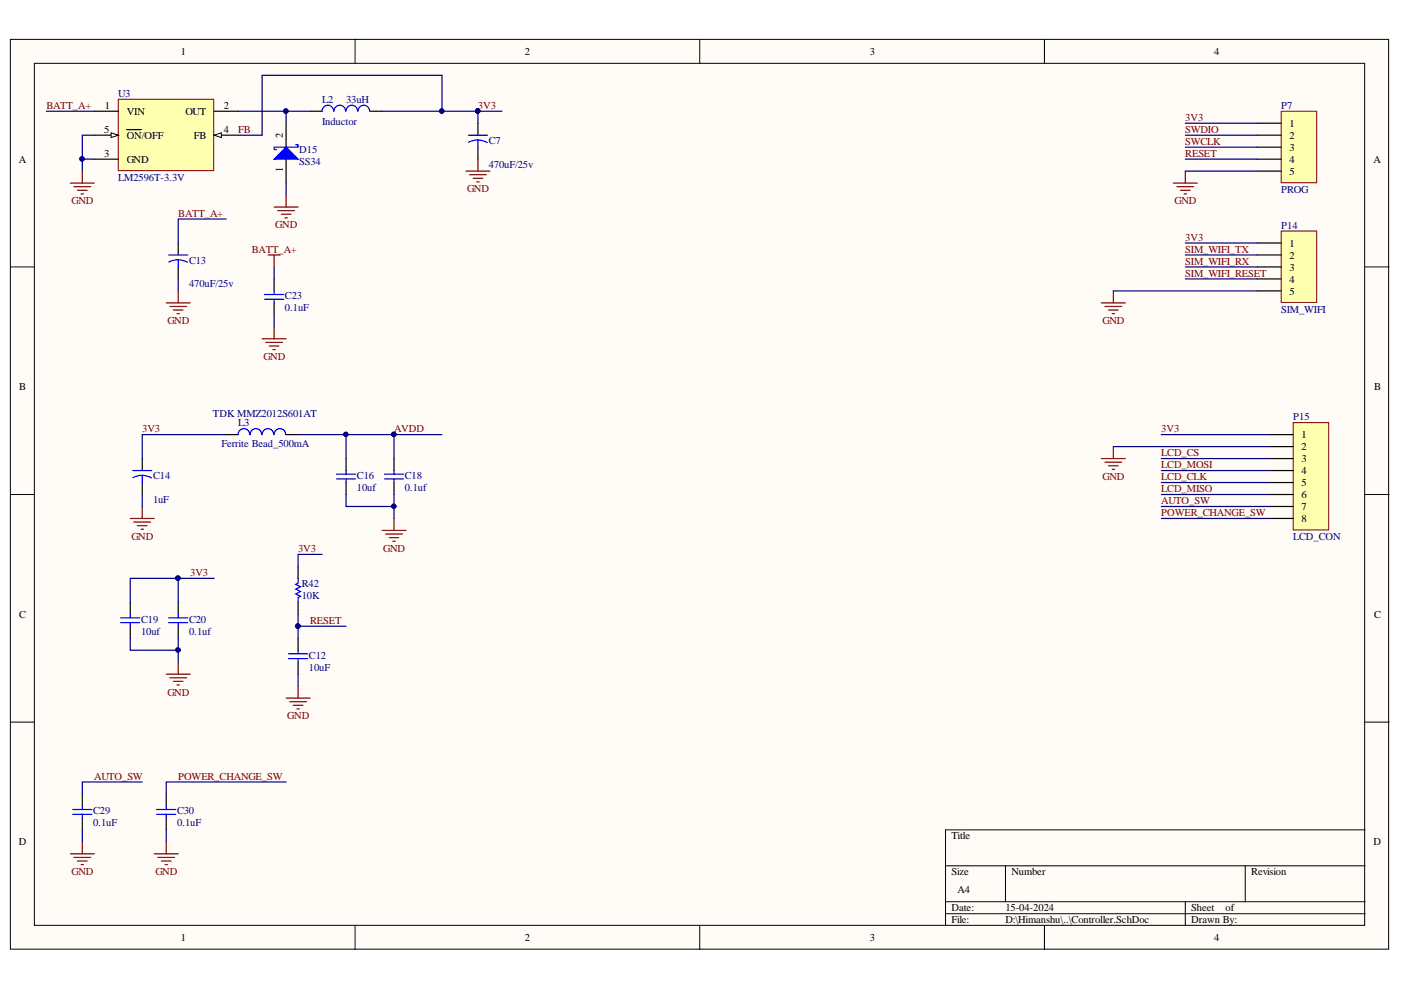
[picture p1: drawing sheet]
<svg xmlns="http://www.w3.org/2000/svg" width="297mm" height="210mm" viewBox="0 0 297 210" stroke-linecap="round" stroke-linejoin="round" font-family="sans-serif">
<g fill="#fffcf8" stroke="#000" stroke-width=".21">
<path d="M2.2 8.3h292.2v192.9h-292.2z"/>
<path d="M7.3 13.4h282v182.8h-282z"/>
</g>
<g fill="none" stroke="#000" stroke-width=".21">
<path d="M75.3 8.3v5.1M148.4 8.3v5.1M221.4 8.3v5.1M2.2 56.6h5.1M289.4 56.6h5.1M2.2 104.8h5.1M289.4 104.8h5.1M2.2 153.1h5.1M289.4 153.1h5.1M289.4 176h-88.9v20.3M75.3 196.3v5M148.4 196.3v5"/>
<path d="M200.5 183.6h88.9M200.5 191.2h88.9M200.5 193.7h88.9M213.2 183.6v7.6M221.4 196.3v5M251.3 191.2v5.1M264 183.6v7.6"/>
</g>
<g fill="none" stroke="#000" stroke-width=".25">
<path d="M48 92.2h2.5M60.7 92.2h2.5M73.4 97.2v2.6M83.5 97.2v2.6M73.4 102.3v2.5M83.5 102.3v2.5M27.6 127.7v2.5M27.6 132.8v2.5M37.8 127.7v2.5M37.8 132.8v2.5M63.2 120.1v2.5M63.2 127.7v2.5"/>
<path d="M63.2 135.3v2.6M63.2 140.4v2.5"/>
</g>
<g fill="none" stroke="#00f" stroke-width=".25">
<path d="M52.9 92.1a1.23 1.23 0 0 0-1.2-1.2 1.23 1.23 0 0 0-1.2 1.3M55.5 92.1a1.22 1.22 0 0 0-1.2-1.2 1.22 1.22 0 0 0-1.3 1.3M58 92.1a1.22 1.22 0 0 0-1.2-1.2 1.22 1.22 0 0 0-1.2 1.3M60.6 92.1a1.22 1.22 0 0 0-1.3-1.2 1.22 1.22 0 0 0-1.2 1.3M73.4 99.8v.7M83.5 99.8v.7M71.3 100.5h4.1M71.3 101.5h4.1M73.4 101.5v.8M81.5 100.5h4.1M81.5 101.5h4.1M83.5 101.5v.8"/>
<path d="M25.6 131h4.1M25.6 132h4.1M27.6 130.2v.8M27.6 132v.8M35.8 131h4M35.8 132h4M37.8 130.2v.8M37.8 132v.8M61.2 138.6h4M61.2 139.6h4M63.2 122.6v1l-.5 .3 1 .5-1 .5 1 .5-1 .5 1 .5-.5 .3v1M63.2 137.9v.7"/>
<path d="M63.2 139.6v.8"/>
</g>
<circle cx="83.5" cy="92.1" r=".46" fill="#000080" stroke="#000080" stroke-width=".21"/>
<g fill="none" stroke="#800000" stroke-width=".25">
<path d="M81 112.5h5.1M81.8 113.2h3.5M82.5 114h2.1M83.3 114.8h.5M83.5 109.9v2.6M35.2 142.9h5.1M36 143.7h3.6M36.8 144.5h2M37.5 145.2h.5M37.8 140.4v2.5M60.7 148h5M61.4 148.8h3.6"/>
<path d="M62.2 149.5h2M63 150.3h.5M63.2 145.5v2.5"/>
</g>
<path d="M25.1 21h20.2v15.2h-20.2z" fill="#ffffb0" stroke="#800000" stroke-width=".21"/>
<path d="M45.4 28.7h5.1" fill="none" stroke="#000" stroke-width=".25"/>
<path d="M45.4 28.7l1.5-.5v1z" fill="#fffcf8"/>
<path d="M45.4 28.7l1.5-.5v1z" fill="none" stroke="#000" stroke-width=".21"/>
<path d="M20 23.6h5.1M20 28.7h5.1" fill="none" stroke="#000" stroke-width=".25"/>
<path d="M23.6 28.2l1.5 .5-1.5 .5z" fill="#fffcf8"/>
<path d="M23.6 28.2l1.5 .5-1.5 .5z" fill="none" stroke="#000" stroke-width=".21"/>
<path d="M20 33.7h5.1M26.9 27.5h1.5M28.5 27.5h1.5M45.4 23.6h5.1M60.7 26.1v5.1M60.7 33.7v5.1" fill="none" stroke="#000" stroke-width=".25"/>
<path d="M58.1 33.7l2.6-2.5 2.5 2.5z" fill="#00f"/>
<g fill="none" stroke="#00f" stroke-width=".25">
<path d="M58.1 33.7l2.6-2.5 2.5 2.5zM62.7 30.7h.5v.5h-5.1v.5h.5M70.7 23.6a1.22 1.22 0 0 0-1.2-1.3 1.22 1.22 0 0 0-1.2 1.3M73.3 23.6a1.23 1.23 0 0 0-1.3-1.3 1.23 1.23 0 0 0-1.2 1.3M75.8 23.6a1.22 1.22 0 0 0-1.2-1.3 1.22 1.22 0 0 0-1.2 1.3M78.4 23.6a1.22 1.22 0 0 0-1.3-1.3 1.22 1.22 0 0 0-1.2 1.3M99.3 28.7h4.1M101.3 29.7l1.2 .2 .8 .3M101.3 29.7l-.8 .1-1.2 .4M101.3 29.7v1.5M35.8 54.1h4M37.8 55.1l.8 .1 1.1 .4"/>
<path d="M37.8 55.1l-1.2 .1-.8 .4M37.8 55.1v1.5M28.1 99.8h4.1M30.2 100.8l1.2 .2 .7 .3M30.2 100.8l-.9 .1-1.1 .4M30.2 100.8v1.5M15.4 172.7h4.1M15.4 171.6h4.1M17.5 170.9v.7M17.5 172.7v.7M33.2 172.7h4.1M33.2 171.6h4.1"/>
<path d="M35.2 170.9v.7M35.2 172.7v.7"/>
</g>
<path d="M65.7 23.6h2.6M78.5 23.6h2.5M101.3 26.1v2.6M101.3 31.2v2.5M37.8 51.5v2.6M37.8 56.6v2.5M30.2 97.2v2.6M30.2 102.3v2.5M17.5 168.3v2.6M17.5 173.4v2.6M35.2 168.3v2.6M35.2 173.4v2.6" fill="none" stroke="#000" stroke-width=".25"/>
<g fill="none" stroke="#800000" stroke-width=".25">
<path d="M14.9 38.8h5.1M15.7 39.6h3.5M17.5 36.3v2.5M98.8 36.3h5.1M99.6 37h3.5M100.3 37.8h2.1M101.1 38.6h.5M101.3 33.7v2.6M16.4 40.3h2.1M17.2 41.1h.5M58.1 43.9h5.1M58.9 44.7h3.5"/>
<path d="M59.6 45.4h2.1M60.4 46.2h.5M60.7 41.4v2.5M35.2 64.2h5.1M36 65h3.6M36.8 65.7h2M37.5 66.5h.5M37.8 61.7v2.5M27.6 109.9h5.1M28.4 110.7h3.5M29.1 111.5h2.1M29.9 112.2h.5"/>
<path d="M30.2 107.4v2.5M17.5 178.5v2.5M35.2 178.5v2.5M14.9 181h5.1M15.7 181.8h3.5M16.4 182.6h2.1M17.2 183.3h.5M32.7 181h5.1M33.5 181.8h3.5M34.2 182.6h2.1M35 183.3h.5"/>
</g>
<path d="M271.6 23.6h7.6v15.1h-7.6z" fill="#ffffb0" stroke="#800000" stroke-width=".21"/>
<path d="M266.6 26.1h5M266.6 28.7h5M266.6 31.2h5M266.6 33.7h5M266.6 36.3h5" fill="none" stroke="#000" stroke-width=".25"/>
<path d="M248.8 38.8h5M249.5 39.6h3.6M251.3 36.3v2.5M250.3 40.3h2M251.1 41.1h.5" fill="none" stroke="#800000" stroke-width=".25"/>
<path d="M271.6 49h7.6v15.1h-7.6z" fill="#ffffb0" stroke="#800000" stroke-width=".21"/>
<path d="M266.6 51.5h5M266.6 54.1h5M266.6 56.6h5M266.6 59.1h5M266.6 61.7h5" fill="none" stroke="#000" stroke-width=".25"/>
<path d="M233.5 64.2h5.1M234.3 65h3.5M235 65.7h2.1M235.8 66.5h.5M236.1 61.7v2.5" fill="none" stroke="#800000" stroke-width=".25"/>
<path d="M274.2 89.6h7.5v22.8h-7.5z" fill="#ffffb0" stroke="#800000" stroke-width=".21"/>
<path d="M58.1 59.1v2.6M58.1 64.2v2.6M269.1 92.2h5.1M269.1 94.7h5.1M269.1 97.2h5.1M269.1 99.8h5.1M269.1 102.3h5.1M269.1 104.8h5.1M269.1 107.4h5.1M269.1 109.9h5.1" fill="none" stroke="#000" stroke-width=".25"/>
<path d="M56.9 54.1h2.5M58.1 54.1v2.5M55.6 71.8h5.1M56.3 72.6h3.6M57.1 73.4h2M57.9 74.1h.5M58.1 69.3v2.5M233.5 97.2h5.1M234.3 98h3.5M235 98.8h2.1M235.8 99.5h.5M236.1 94.7v2.5" fill="none" stroke="#800000" stroke-width=".25"/>
<g fill="#000080" stroke="#000080" stroke-width=".21">
<circle cx="101.3" cy="23.5" r=".47"/>
<circle cx="83.5" cy="92.1" r=".46"/>
<circle cx="83.5" cy="107.3" r=".46"/>
<circle cx="73.3" cy="92.1" r=".46"/>
<circle cx="37.7" cy="122.6" r=".46"/>
<circle cx="37.7" cy="137.8" r=".46"/>
<circle cx="63.1" cy="132.7" r=".46"/>
<circle cx="17.4" cy="33.7" r=".46"/>
<circle cx="60.6" cy="23.5" r=".47"/>
<circle cx="93.7" cy="23.5" r=".46"/>
</g>
<g fill="none" stroke="#000080" stroke-width=".25">
<path d="M9.8 23.6h10.2M20 33.7h-2.5v2.6M20 28.7h-2.5v5M50.5 23.6h10.2v2.5M60.7 23.6h5M60.7 38.8v2.6M81 23.6h20.3v2.5M93.7 23.6v-7.6h-38.1v12.7h-5.1M101.3 23.6h5.1M251.3 26.1h15.3M251.3 28.7h15.3M251.3 31.2h15.3"/>
<path d="M251.3 33.7h15.3M251.3 36.3h15.3M37.8 59.1v2.6M48 46.4h-10.2v5.1M58.1 56.6v2.5M251.3 51.5h15.3M251.3 54.1h15.3M251.3 56.6h15.3M251.3 59.1h15.3M58.1 66.8v2.5M236.1 61.7h30.5M48 92.2h-17.8v5"/>
<path d="M63.2 92.2h10.2M83.5 92.2h-10.1v5M93.7 92.2h-10.2v5M236.1 94.7h33M246.2 92.2h22.9M246.2 97.2h22.9M246.2 99.8h22.9M30.2 104.8v2.6M68.3 117.5h-5.1v2.6M73.4 104.8v2.6h10.1M83.5 104.8v5.1M246.2 109.9h22.9"/>
<path d="M246.2 107.4h22.9M246.2 104.8h22.9M246.2 102.3h22.9M27.6 135.3v2.6h10.2M37.8 135.3v5.1M37.8 122.6h-10.2v5.1M37.8 122.6v5.1M37.8 122.6h7.6M63.2 130.2v5.1M63.2 132.8h10.2M63.2 142.9v2.6M17.5 176v2.5"/>
<path d="M30.2 165.8h-12.7v2.5M35.2 176v2.5M60.7 165.8h-25.5v2.5"/>
</g>
<path d="M56.1 63.5h4.1M56.1 62.4h4.1M58.1 61.7v.7M58.1 63.5v.7" fill="none" stroke="#00f" stroke-width=".25"/>
<g font-size="2.2">
<text x="38.3" y="11.7">1</text>
<text x="111.3" y="11.7">2</text>
<text x="184.5" y="11.7">3</text>
<text x="257.5" y="11.7">4</text>
<text x="22.2" y="23.1">1</text>
<text x="47.4" y="23.1">2</text>
<text x="22.1" y="28.2">5</text>
<text x="26.9" y="24.4">VIN</text>
<text x="26.9" y="29.5">ON/OFF</text>
<text x="39.3" y="24.4">OUT</text>
<text x="41.1" y="29.5">FB</text>
<text x="47.4" y="28.2">4</text>
<text x="59.9" y="29.2" transform="rotate(-90 59.9 29.2)">2</text>
<text x="273.4" y="26.9">1</text>
<text x="273.4" y="29.5">2</text>
<text x="4" y="34.5">A</text>
<text x="22.1" y="33.3">3</text>
<text x="26.9" y="34.5">GND</text>
<text x="273.4" y="32">3</text>
<text x="273.4" y="34.5">4</text>
<text x="291.2" y="34.5">A</text>
<text x="59.9" y="36.5" transform="rotate(-90 59.9 36.5)">1</text>
<text x="273.4" y="37.1">5</text>
<text x="273.4" y="52.3">1</text>
<text x="273.4" y="54.9">2</text>
<text x="273.4" y="57.4">3</text>
<text x="273.4" y="59.9">4</text>
<text x="273.4" y="62.5">5</text>
<text x="4.1" y="82.7">B</text>
<text x="291.3" y="82.7">B</text>
<text x="276" y="92.9">1</text>
<text x="276" y="95.5">2</text>
<text x="276" y="98">3</text>
<text x="276" y="100.6">4</text>
<text x="276" y="103.1">5</text>
<text x="276" y="105.6">6</text>
<text x="276" y="108.2">7</text>
<text x="276" y="110.7">8</text>
<text x="4.1" y="131">C</text>
<text x="291.3" y="131">C</text>
<text x="4" y="179.2">D</text>
<text x="201.7" y="177.9">Title</text>
<text x="291.2" y="179.2">D</text>
<text x="201.7" y="185.6">Size</text>
<text x="214.4" y="185.6">Number</text>
<text x="265.3" y="185.6">Revision</text>
<text x="203" y="189.4">A4</text>
<text x="201.7" y="193.2">Date:</text>
<text x="201.7" y="195.7">File:</text>
<text x="213.2" y="193.2">15-04-2024</text>
<text x="213.2" y="195.7">D:\Himanshu\..\Controller.SchDoc</text>
<text x="252.6" y="193.2">Sheet</text>
<text x="252.6" y="195.7">Drawn By:</text>
<text x="259.8" y="193.2">of</text>
<text x="38.3" y="199.6">1</text>
<text x="111.3" y="199.6">2</text>
<text x="184.5" y="199.6">3</text>
<text x="257.5" y="199.6">4</text>
</g>
<g font-size="2.2" fill="#800000">
<text x="9.8" y="23.1">BATT_A+</text>
<text x="101.3" y="23.1">3V3</text>
<text x="50.5" y="28.2">FB</text>
<text x="251.3" y="25.7">3V3</text>
<text x="251.3" y="28.2">SWDIO</text>
<text x="251.3" y="30.7">SWCLK</text>
<text x="251.3" y="33.3">RESET</text>
<text x="99" y="40.8">GND</text>
<text x="15.2" y="43.4">GND</text>
<text x="37.8" y="46">BATT_A+</text>
<text x="249" y="43.4">GND</text>
<text x="53.4" y="53.6">BATT_A+</text>
<text x="58.4" y="48.4">GND</text>
<text x="251.3" y="51">3V3</text>
<text x="251.3" y="53.6">SIM_WIFI_TX</text>
<text x="251.3" y="56.1">SIM_WIFI_RX</text>
<text x="251.3" y="58.7">SIM_WIFI_RESET</text>
<text x="35.5" y="68.7">GND</text>
<text x="233.8" y="68.7">GND</text>
<text x="55.8" y="76.4">GND</text>
<text x="30.2" y="91.7">3V3</text>
<text x="83.5" y="91.7">AVDD</text>
<text x="246.2" y="91.7">3V3</text>
<text x="233.8" y="101.8">GND</text>
<text x="246.2" y="101.8">LCD_CLK</text>
<text x="246.2" y="96.8">LCD_CS</text>
<text x="246.2" y="99.3">LCD_MOSI</text>
<text x="246.2" y="104.4">LCD_MISO</text>
<text x="246.2" y="106.9">AUTO_SW</text>
<text x="246.2" y="109.5">POWER_CHANGE_SW</text>
<text x="27.9" y="114.5">GND</text>
<text x="63.2" y="117.1">3V3</text>
<text x="81.3" y="117">GND</text>
<text x="40.3" y="122.2">3V3</text>
<text x="65.7" y="132.3">RESET</text>
<text x="35.5" y="147.5">GND</text>
<text x="60.9" y="152.5">GND</text>
<text x="20" y="165.3">AUTO_SW</text>
<text x="37.8" y="165.3">POWER_CHANGE_SW</text>
<text x="15.2" y="185.6">GND</text>
<text x="33" y="185.6">GND</text>
</g>
<g font-size="2.2" fill="#000080">
<text x="25.1" y="20.6">U3</text>
<text x="68.3" y="21.8">L2</text>
<text x="73.4" y="21.8">33uH</text>
<text x="271.6" y="23.1">P7</text>
<text x="68.3" y="26.4">Inductor</text>
<text x="63.5" y="32.5">D15</text>
<text x="63.5" y="35">SS34</text>
<text x="103.6" y="35.6">470uF/25v</text>
<text x="103.6" y="30.5">C7</text>
<text x="25.1" y="38.3">LM2596T-3.3V</text>
<text x="271.6" y="40.9">PROG</text>
<text x="271.6" y="48.5">P14</text>
<text x="40.1" y="55.9">C13</text>
<text x="40.1" y="61">470uF/25v</text>
<text x="60.4" y="63.5">C23</text>
<text x="60.4" y="66">0.1uF</text>
<text x="271.6" y="66.3">SIM_WIFI</text>
<text x="45.2" y="88.4">TDK MMZ2012S601AT</text>
<text x="274.2" y="89.1">P15</text>
<text x="46.9" y="94.7">Ferrite Bead_500mA</text>
<text x="50.5" y="90.4">L3</text>
<text x="32.4" y="101.6">C14</text>
<text x="75.7" y="101.6">C16</text>
<text x="85.8" y="101.6">C18</text>
<text x="32.4" y="106.7">1uF</text>
<text x="75.7" y="104.1">10uf</text>
<text x="85.8" y="104.1">0.1uf</text>
<text x="274.2" y="114.5">LCD_CON</text>
<text x="64" y="124.4">R42</text>
<text x="64" y="127">10K</text>
<text x="29.9" y="134.6">10uf</text>
<text x="29.9" y="132.1">C19</text>
<text x="40.1" y="134.6">0.1uf</text>
<text x="40.1" y="132.1">C20</text>
<text x="65.5" y="142.2">10uF</text>
<text x="65.5" y="139.7">C12</text>
<text x="19.7" y="172.7">C29</text>
<text x="37.5" y="172.7">C30</text>
<text x="19.7" y="175.2">0.1uF</text>
<text x="37.5" y="175.2">0.1uF</text>
</g>
</svg>
